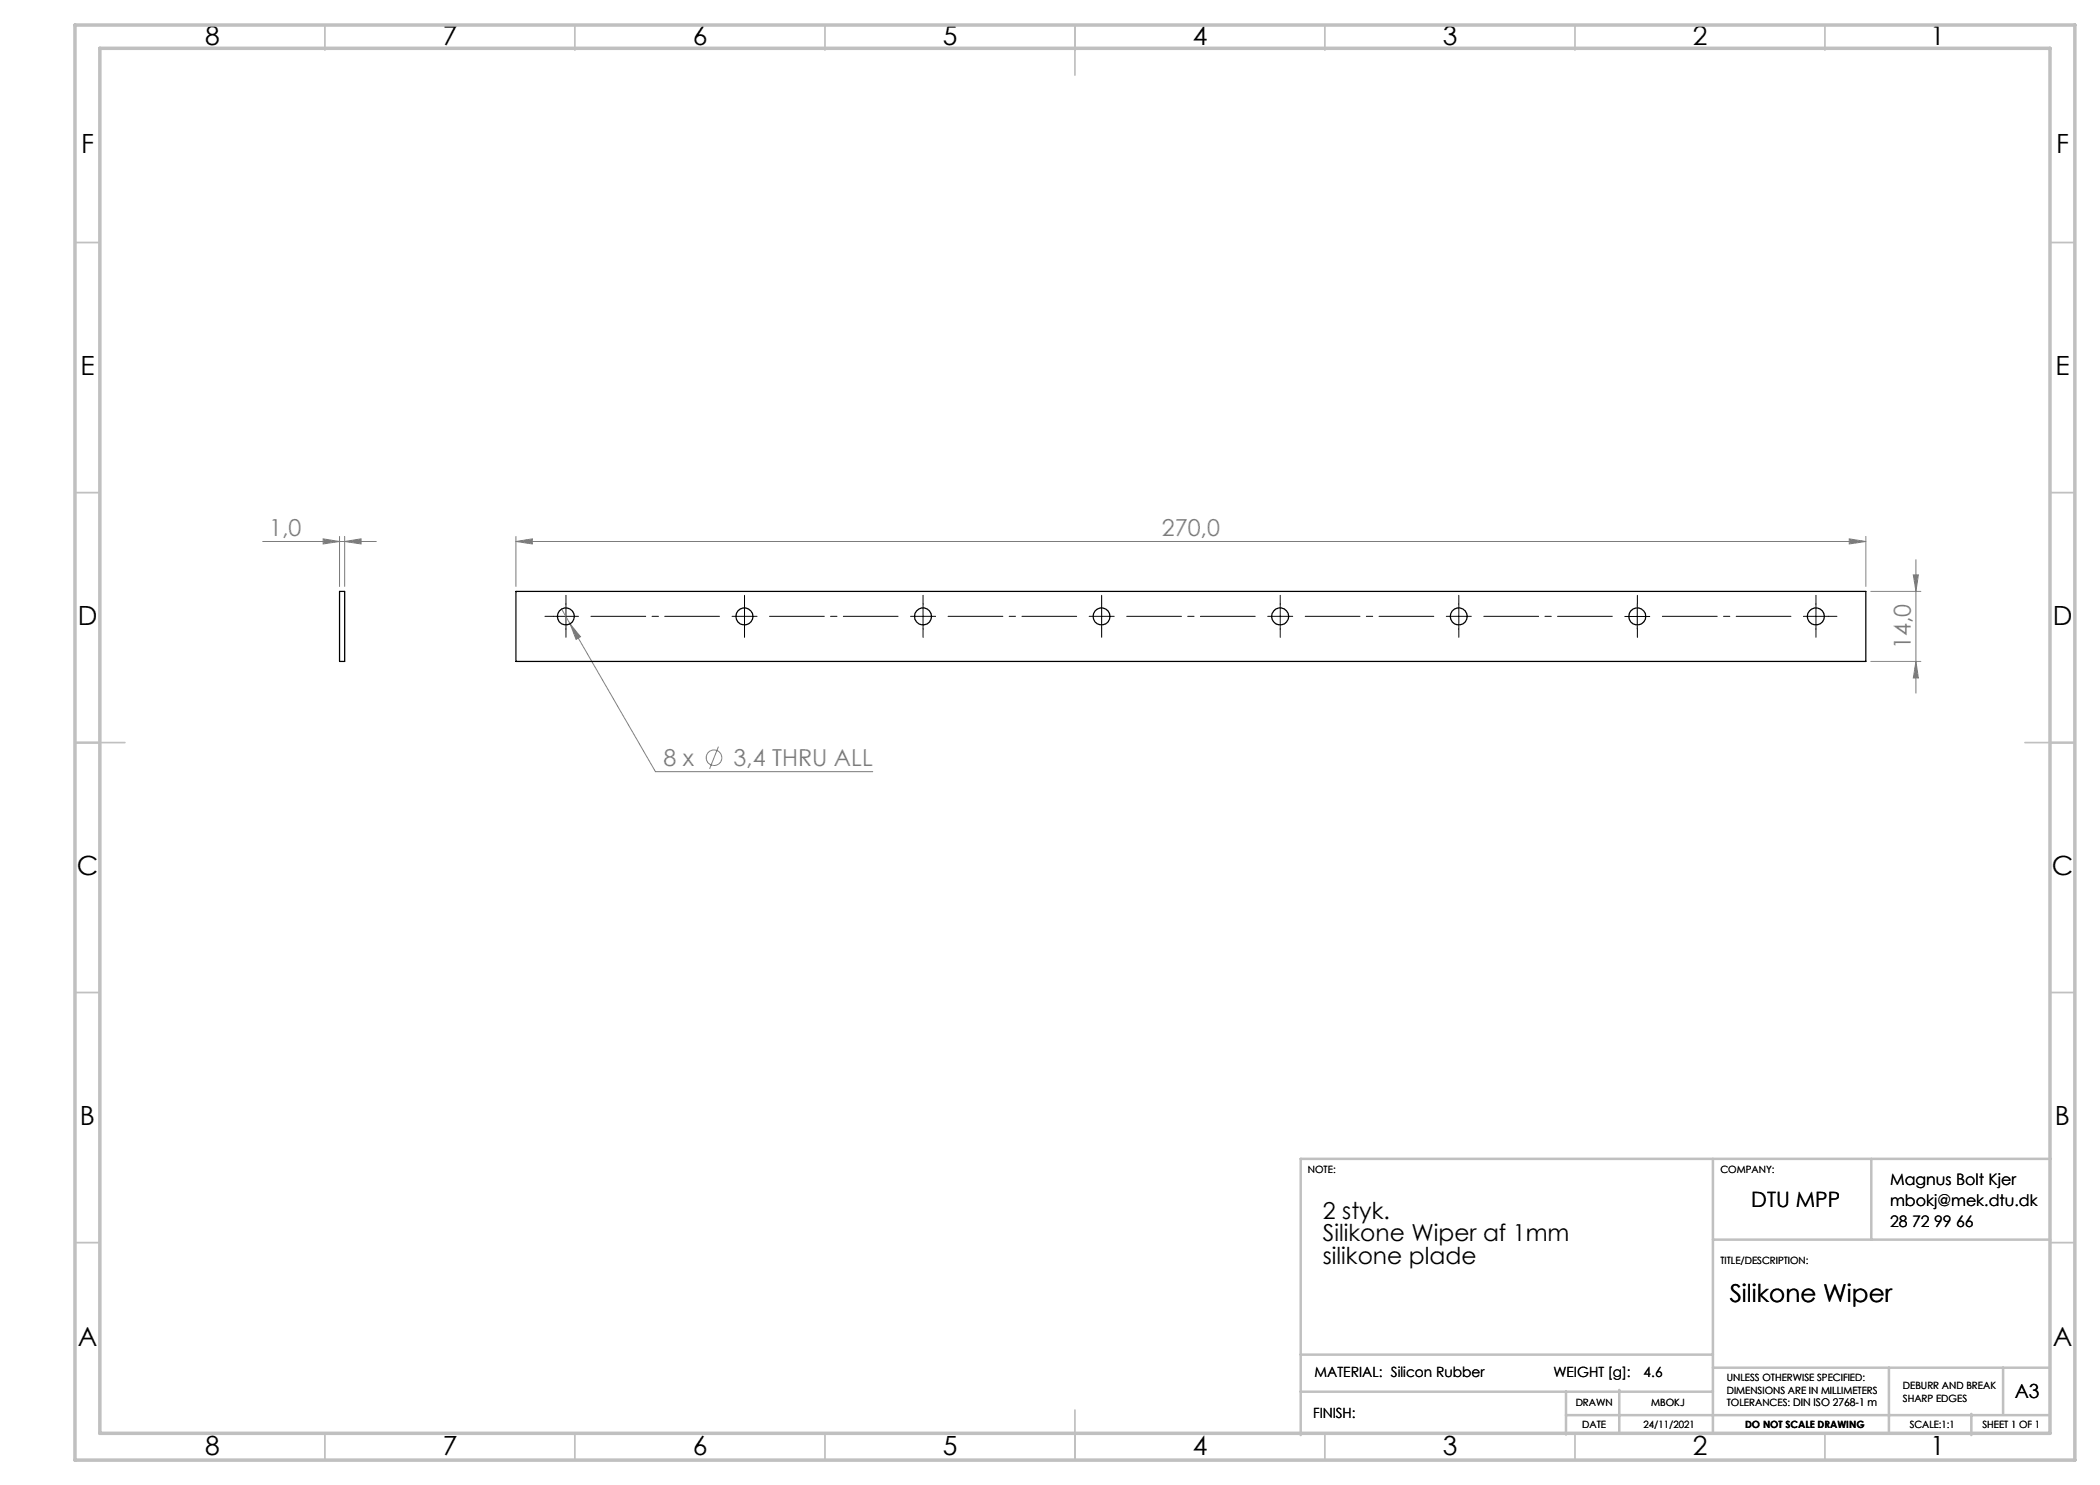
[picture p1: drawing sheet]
<svg xmlns="http://www.w3.org/2000/svg" width="420mm" height="297mm" viewBox="0 0 420 297" stroke-linecap="round" stroke-linejoin="round" font-family="sans-serif">
<g fill="none" stroke="#808080" stroke-width=".2">
<path d="M52.5 108.3h22.8M64.6 107.8l3.3 .5-3.3 .5zM67.9 107.3v10M68.9 108.3l3.3-.5v1zM68.9 107.3v10M103.2 108.3l3.3-.5v1zM103.2 108.3h270M103.2 107.3v10M369.9 107.8l3.3 .5-3.3 .5zM373.2 107.3v10M374.2 118.3h10M382.7 115h1l-.5 3.3z"/>
<path d="M383.2 111.9v26.7M112.3 121.8l1.7 3M114 124.8l2.1 2.5-.9 .6zM114 124.8l17.1 29.5h43.5M374.2 132.3h10M383.2 132.3l.5 3.3h-1zM143.7 149.3l-1.8 4.5"/>
<circle cx="142.8" cy="151.5" r="1.55"/>
</g>
<g fill="none" stroke="#000" stroke-width=".2" stroke-dasharray="15.2 1.3 1.3 1.3">
<path d="M110.7 123.3h-1.7M113.2 123.3v-2.5M113.2 123.3h-2.5M113.2 123.3v2.5M113.2 123.3h2.5M113.2 120.8v-1.7M113.2 125.8v1.7M148.9 123.3v-2.5M148.9 123.3h-2.5M148.9 123.3v2.5M148.9 123.3h2.5M148.9 120.8v-1.7"/>
<path d="M148.9 125.8v1.7M184.6 123.3v-2.5M184.6 123.3h-2.5M184.6 123.3v2.5M184.6 123.3h2.5M184.6 120.8v-1.7M184.6 125.8v1.7M220.3 123.3v-2.5M220.3 123.3h-2.5M220.3 123.3v2.5M220.3 123.3h2.5M220.3 120.8v-1.7"/>
<path d="M220.3 125.8v1.7M256 123.3v-2.5M256 123.3h-2.5M256 123.3v2.5M256 123.3h2.5M256 120.8v-1.7M256 125.8v1.7M291.8 123.3v-2.5M291.8 123.3h-2.5M291.8 123.3v2.5M291.8 123.3h2.5M291.8 120.8v-1.7"/>
<path d="M291.8 125.8v1.7M327.5 120.8v-1.7M327.5 125.8v1.7M363.2 123.3v-2.5M363.2 123.3h-2.5M363.2 123.3v2.5M363.2 123.3h2.5M363.2 120.8v-1.7M363.2 125.8v1.7M365.7 123.3h1.7"/>
</g>
<path d="M118.2 123.3h25.7M153.9 123.3h25.7M189.6 123.3h25.7M225.3 123.3h25.7M261 123.3h25.8M296.8 123.3h25.7M332.5 123.3h25.7" fill="none" stroke="#000" stroke-width=".2" stroke-dasharray="15.2 1.3 1.3 1.3" stroke-dashoffset="4.3"/>
<path d="M324.9 123.3h5.1M327.4 120.8v5" fill="none" stroke="#000" stroke-width=".2"/>
<g fill="none" stroke="#c0c0c0" stroke-width=".35">
<path d="M65 5v5M115 5v5M165 5v5M215 5v10M265 5v5M315 5v5M365 5v5M15 48.5h5M410 48.5h5M15 98.5h5M410 98.5h5M15 148.5h10"/>
<path d="M405 148.5h10M15 198.5h5M410 198.5h5M15 248.5h5M410 248.5h5M65 287v5M115 287v5M165 287v5M215 282v10M265 287v5M315 287v5M365 287v5"/>
</g>
<g fill="none" stroke="#c0c0c0" stroke-width=".5">
<path d="M342.6 231.8v54.8M374.3 231.8v16.1M410.2 231.8h-150.1v55.2M342.6 247.9h67.5M260.1 278.3h82.5M260.1 270.9h82.5M313.2 278.3v8.6M323.8 278v8.7M342.6 273.5h67.4M377.8 273.5v13.2M400.6 273.5v9.3M313.2 283h96.8"/>
<path d="M394.3 282.8v4.2"/>
</g>
<path d="M15 5h400v287h-400zM20 9.7h390v277h-390z" fill="none" stroke="#c0c0c0" stroke-width=".7"/>
<g fill="#808080">
<path d="M114 124.8l1.2 3.1 .9-.6zM64.6 107.8l3.3 .5-3.3 .5zM68.9 108.3l3.3-.5v1z"/>
<path d="M369.9 107.8l3.3 .5-3.3 .5zM103.2 108.3l3.3-.5v1z"/>
<path d="M383.2 132.3l.5 3.3h-1zM382.7 115h1l-.5 3.3z"/>
</g>
<g fill="none" stroke="#000" stroke-width=".25">
<path d="M67.9 118.3h1v14h-1zM103.2 118.3h270v14h-270z"/>
<circle cx="113.2" cy="123.3" r="1.7"/>
<circle cx="148.9" cy="123.3" r="1.71"/>
<circle cx="184.6" cy="123.3" r="1.7"/>
<circle cx="220.3" cy="123.3" r="1.7"/>
<circle cx="256" cy="123.3" r="1.71"/>
<circle cx="291.7" cy="123.3" r="1.7"/>
<circle cx="327.4" cy="123.3" r="1.7"/>
<circle cx="363.2" cy="123.3" r="1.7"/>
</g>
<g font-size="5.3">
<text x="41" y="8.9">8</text>
<text x="88.5" y="8.9">7</text>
<text x="138.5" y="8.9">6</text>
<text x="188.5" y="8.9">5</text>
<text x="238.5" y="8.9">4</text>
<text x="288.5" y="8.9">3</text>
<text x="338.5" y="8.9">2</text>
<text x="386" y="8.9">1</text>
<text x="16.2" y="30.7">F</text>
<text x="411.2" y="30.7">F</text>
<text x="16.1" y="74.9">E</text>
<text x="411.1" y="74.9">E</text>
<text x="15.5" y="124.9">D</text>
<text x="410.5" y="124.9">D</text>
<text x="15.4" y="174.9">C</text>
<text x="410.4" y="174.9">C</text>
<text x="16" y="224.9">B</text>
<text x="411" y="224.9">B</text>
<text x="15.5" y="269.2">A</text>
<text x="410.5" y="269.2">A</text>
<text x="41" y="290.9">8</text>
<text x="88.5" y="290.9">7</text>
<text x="138.5" y="290.9">6</text>
<text x="188.5" y="290.9">5</text>
<text x="238.5" y="290.9">4</text>
<text x="288.5" y="290.9">3</text>
<text x="338.5" y="290.9">2</text>
<text x="386" y="290.9">1</text>
</g>
<text font-size="4.9" x="345.9" y="260.4">Silikone Wiper</text>
<g font-size="4.7" fill="#808080">
<text x="53.8" y="107.3">1,0</text>
<text x="232.4" y="107.3">270,0</text>
<text x="382.2" y="129.8" transform="rotate(-90 382.2 129.8)">14,0</text>
<text x="132.7" y="153.2">8 x</text>
<text x="146.7" y="153.2">3,4 THRU ALL</text>
</g>
<g font-size="4.7">
<text x="264.6" y="243.8">2 styk.</text>
<text x="264.6" y="248.3">Silikone Wiper af 1mm</text>
<text x="264.6" y="252.8">silikone plade</text>
</g>
<text font-size="4.2" x="350.3" y="241.4">DTU MPP</text>
<text font-size="3.9" x="403" y="279.6">A3</text>
<g font-size="3.2">
<text x="378" y="237">Magnus Bolt Kjer</text>
<text x="378" y="241.1">mbokj@mek.dtu.dk</text>
<text x="378" y="245.3">28 72 99 66</text>
</g>
<g font-size="2.8">
<text x="262.9" y="275.4">MATERIAL: Silicon Rubber</text>
<text x="310.7" y="275.4">WEIGHT [g]:</text>
<text x="328.7" y="275.4">4.6</text>
<text x="262.6" y="283.6">FINISH:</text>
</g>
<g font-size="2">
<text x="261.6" y="234.6">NOTE:</text>
<text x="344.1" y="234.6">COMPANY:</text>
<text x="344.1" y="252.7">TITLE/DESCRIPTION:</text>
<text x="315.1" y="281.3">DRAWN</text>
<text x="330.2" y="281.3">MBOKJ</text>
<text x="345.4" y="276.3">UNLESS OTHERWISE SPECIFIED:</text>
<text x="345.4" y="278.8">DIMENSIONS ARE IN MILLIMETERS</text>
<text x="345.4" y="281.3">TOLERANCES: DIN ISO 2768-1 m</text>
<text x="380.6" y="277.8">DEBURR AND BREAK</text>
<text x="380.6" y="280.3">SHARP EDGES</text>
<text x="316.4" y="285.6">DATE</text>
<text x="328.7" y="285.6">24/11/2021</text>
<text x="349" y="285.6">DO NOT SCALE DRAWING</text>
<text x="381.9" y="285.6">SCALE:1:1</text>
<text x="396.5" y="285.6">SHEET 1 OF 1</text>
</g>
</svg>
